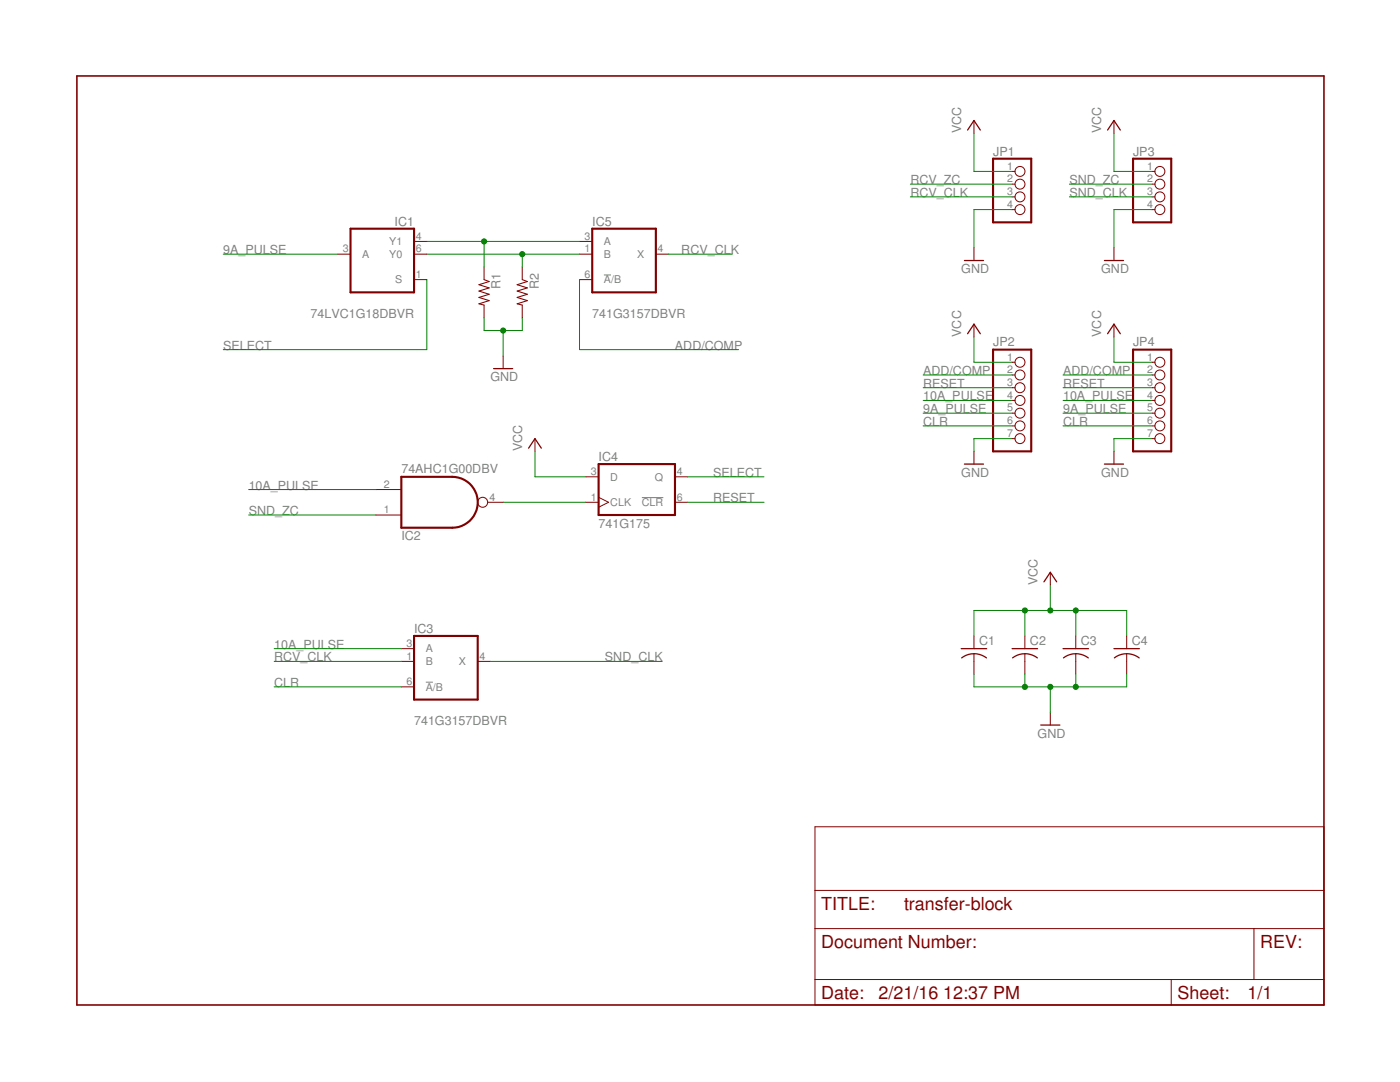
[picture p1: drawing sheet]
<svg xmlns="http://www.w3.org/2000/svg" width="279mm" height="216mm" viewBox="0 0 279 216" stroke-linecap="round" stroke-linejoin="round" font-family="sans-serif">
<path d="M120.5 54.9h1.4M128.1 99.3h4.3M85 136.1h1.4" fill="none" stroke="#808080" stroke-width=".2"/>
<g fill="none" stroke="#800000" stroke-width=".25">
<path d="M193.1 26l1.3-2 1.2 2M221 26l1.3-2 1.3 2M192.5 52h3.8M220.4 52h3.8M98.5 73.6h3.8M193.1 66.6l1.3-1.9 1.2 1.9M221 66.6l1.3-1.9 1.3 1.9M105.5 89.4l1.3-1.9 1.2 1.9M192.5 92.6h3.8M220.4 92.6h3.8M208.3 116.1l1.3-1.9 1.3 1.9M191.8 129.4h5.1"/>
<path d="M194.4 130.4l1.5 .3 1 .6M194.4 130.5l-1.6 .2-.9 .6M202 129.4h5.1M204.5 130.4l1.6 .3 .9 .6M204.5 130.5l-1.5 .2-.9 .6M212.2 129.4h5M214.7 130.4l1.6 .3 .9 .6M214.7 130.5l-1.6 .2-.9 .6M222.3 129.4h5.1M224.9 130.4l1.5 .3 1 .6M224.9 130.5l-1.6 .2-.9 .6M207.7 144.7h3.8"/>
</g>
<g fill="none" stroke="#800000" stroke-width=".2">
<path d="M194.4 24v2.6M202 34.2h.6M202 36.7h.6M202 39.3h.6M222.3 24v2.6M229.9 34.2h.6M229.9 36.7h.6M229.9 39.3h.6M67.4 50.7h2.6M82.6 55.8h2.6M82.6 50.7h2.6M82.6 48.2h2.6"/>
<path d="M96.6 53.3v2.5M104.2 53.3v2.5M115.7 55.8h2.5M115.7 50.7h2.5M115.7 48.2h2.5M130.9 50.7h2.5M194.4 49.4v2.6M202 41.8h.6M222.3 49.4v2.6M229.9 41.8h.6M96.6 60.9v2.5M100.4 71v2.6"/>
<path d="M104.2 60.9v2.5M194.4 64.7v2.5M202 72.3h.6M202 74.8h.6M202 77.4h.6M202 79.9h.6M222.3 64.7v2.5M229.9 72.3h.6M229.9 74.8h.6M229.9 77.4h.6M229.9 79.9h.6M75 97.7h5.1"/>
<path d="M106.8 87.5v2.6M116.9 95.1h2.6M119.5 99.2l2 1-2 1M134.7 95.1h2.5M194.4 90.1v2.5M202 82.4h.6M202 85h.6M202 87.5h.6M222.3 90.1v2.5M229.9 82.4h.6M229.9 85h.6M229.9 87.5h.6"/>
<path d="M75 102.8h5.1M97.3 100.2h3.1M116.9 100.2h2.6M134.7 100.2h2.5M209.6 114.2v2.5M80.1 137.1h2.5M80.1 129.4h2.5M80.1 132h2.5M95.3 132h2.6M194.4 126.9v2.5M194.4 130.5v4M204.5 126.9v2.5"/>
<path d="M204.5 130.5v4M214.7 126.9v2.5M214.7 130.5v4M224.9 126.9v2.5M224.9 130.5v4M209.6 142.1v2.6M162.6 165h101.6v35.5h-101.6zM162.6 177.7h101.6M162.6 185.3h101.6M162.6 195.5h101.6M233.7 195.5v5M250.3 185.3v10.2"/>
<circle cx="203.6" cy="34.2" r=".99"/>
<circle cx="203.6" cy="36.7" r=".99"/>
<circle cx="203.6" cy="39.3" r=".99"/>
<circle cx="231.5" cy="34.2" r=".99"/>
<circle cx="231.5" cy="36.7" r=".99"/>
<circle cx="231.5" cy="39.3" r=".99"/>
<circle cx="203.6" cy="41.8" r=".99"/>
<circle cx="231.5" cy="41.8" r=".99"/>
<circle cx="203.6" cy="77.4" r=".99"/>
<circle cx="203.6" cy="74.8" r=".99"/>
<circle cx="203.6" cy="72.3" r=".99"/>
<circle cx="203.6" cy="79.9" r=".99"/>
<circle cx="231.5" cy="72.3" r=".99"/>
<circle cx="231.5" cy="77.4" r=".99"/>
<circle cx="231.5" cy="74.8" r=".99"/>
<circle cx="231.5" cy="79.9" r=".99"/>
<circle cx="203.6" cy="87.5" r=".99"/>
<circle cx="203.6" cy="82.4" r=".99"/>
<circle cx="203.6" cy="85" r=".99"/>
<circle cx="231.5" cy="87.5" r=".99"/>
<circle cx="231.5" cy="85" r=".99"/>
<circle cx="231.5" cy="82.4" r=".99"/>
<circle cx="96.3" cy="100.2" r=".99"/>
</g>
<path d="M15.3 15.2h248.9v185.3h-248.9z" fill="none" stroke="#800000" stroke-width=".32"/>
<path d="M198.2 31.7h7.6v12.7h-7.6zM226.1 31.7h7.6v12.7h-7.6zM70 45.6h12.6v12.7h-12.6zM118.2 45.6h12.7v12.7h-12.7zM198.2 69.8h7.6v20.3h-7.6zM226.1 69.8h7.6v20.3h-7.6zM80.1 95.1h10.2a5.1 5.1 0 0 1 5 5.1 5.1 5.1 0 0 1-5 5.1h-10.2zM119.5 92.6h15.2v10.2h-15.2zM82.6 126.9h12.7v12.7h-12.7z" fill="none" stroke="#800000" stroke-width=".42"/>
<path d="M96.6 55.8l1 .4-2 .6 2 .6-2 .7 2 .6-2 .7 2 .6-2 .6 1 .3M104.2 55.8l1 .4-2 .6 2 .6-2 .7 2 .6-2 .7 2 .6-2 .6 1 .3" fill="none" stroke="#800000" stroke-width=".21"/>
<g fill="none" stroke="#008000" stroke-width=".2">
<path d="M181.7 36.7h20.3M181.7 39.3h20.3M194.4 26.6v7.6h7.6M213.4 36.7h16.5M213.4 39.3h16.5M222.3 26.6v7.6h7.6M44.6 50.7h22.8M85.2 48.2h30.5M85.2 50.7h30.5M85.2 55.8v14h-40.6M96.6 48.2v5.1M104.2 50.7v2.6"/>
<path d="M115.7 55.8v14h31.7M133.4 50.7h12.7M202 41.8h-7.6v7.6M229.9 41.8h-7.6v7.6M96.6 63.4v2.6h7.6v-2.6M100.4 66v5M184.2 74.8h17.8M184.2 79.9h17.8M184.2 77.4h17.8M194.4 67.2v5.1h7.6M212.2 74.8h17.7M212.2 79.9h17.7"/>
<path d="M212.2 77.4h17.7M222.3 67.2v5.1h7.6M49.6 97.7h25.4M106.8 90.1v5h10.1M137.2 95.1h15.3M184.2 82.4h17.8M184.2 85h17.8M202 87.5h-7.6v2.6M212.2 82.4h17.7M212.2 85h17.7M229.9 87.5h-7.6v2.6M49.6 102.8h25.4"/>
<path d="M100.4 100.2h16.5M137.2 100.2h15.3M209.6 116.7v5.1M54.7 137.1h25.4M54.7 129.4h25.4M54.7 132h25.4M97.9 132h34.3M194.4 126.9v-5.1h30.5v5.1M194.4 134.5v2.6h30.5v-2.6M204.5 121.8v5.1M204.5 134.5v2.6M209.6 137.1v5"/>
<path d="M214.7 121.8v5.1M214.7 134.5v2.6"/>
</g>
<g fill="#008000" stroke="#008000" stroke-width=".2">
<circle cx="214.7" cy="137.1" r=".51"/>
<circle cx="204.5" cy="137.1" r=".51"/>
<circle cx="209.6" cy="137.1" r=".51"/>
<circle cx="100.4" cy="66" r=".51"/>
<circle cx="96.6" cy="48.2" r=".51"/>
<circle cx="104.2" cy="50.7" r=".51"/>
<circle cx="204.5" cy="121.8" r=".51"/>
<circle cx="214.7" cy="121.8" r=".51"/>
<circle cx="209.6" cy="121.8" r=".51"/>
</g>
<g font-size="3.6" fill="#800000">
<text x="163.9" y="181.5">TITLE:</text>
<text x="180.4" y="181.5">transfer-block</text>
<text x="163.9" y="189.1">Document Number:</text>
<text x="251.5" y="189.1">REV:</text>
<text x="163.9" y="199.3">Date:</text>
<text x="175.3" y="199.3">2/21/16</text>
<text x="188.3" y="199.3">12:37 PM</text>
<text x="235" y="199.3">Sheet:</text>
<text x="249" y="199.3">1/1</text>
</g>
<g font-size="2.5" fill="#808080">
<text x="191.8" y="26.6" transform="rotate(-90 191.8 26.6)">VCC</text>
<text x="219.8" y="26.6" transform="rotate(-90 219.8 26.6)">VCC</text>
<text x="198.2" y="31">JP1</text>
<text x="226.1" y="31">JP3</text>
<text x="181.7" y="36.7">RCV_ZC</text>
<text x="181.7" y="39.3">RCV_CLK</text>
<text x="213.4" y="36.7">SND_ZC</text>
<text x="213.4" y="39.3">SND_CLK</text>
<text x="78.7" y="45">IC1</text>
<text x="118.2" y="45">IC5</text>
<text x="44.6" y="50.7">9A_PULSE</text>
<text x="136" y="50.7">RCV_CLK</text>
<text x="99.9" y="57.7" transform="rotate(-90 99.9 57.7)">R1</text>
<text x="107.5" y="57.7" transform="rotate(-90 107.5 57.7)">R2</text>
<text x="191.8" y="54.5">GND</text>
<text x="219.8" y="54.5">GND</text>
<text x="62" y="63.4">74LVC1G18DBVR</text>
<text x="118.2" y="63.4">741G3157DBVR</text>
<text x="44.6" y="69.8">SELECT</text>
<text x="134.7" y="69.8">ADD/COMP</text>
<text x="191.8" y="67.2" transform="rotate(-90 191.8 67.2)">VCC</text>
<text x="198.2" y="69.1">JP2</text>
<text x="219.8" y="67.2" transform="rotate(-90 219.8 67.2)">VCC</text>
<text x="226.1" y="69.1">JP4</text>
<text x="97.9" y="76.1">GND</text>
<text x="184.2" y="74.8">ADD/COMP</text>
<text x="184.2" y="77.4">RESET</text>
<text x="212.2" y="74.8">ADD/COMP</text>
<text x="212.2" y="77.4">RESET</text>
<text x="184.2" y="79.9">10A_PULSE</text>
<text x="184.2" y="82.5">9A_PULSE</text>
<text x="212.2" y="79.9">10A_PULSE</text>
<text x="212.2" y="82.5">9A_PULSE</text>
<text x="184.2" y="85">CLR</text>
<text x="212.2" y="85">CLR</text>
<text x="80.1" y="94.4">74AHC1G00DBV</text>
<text x="104.2" y="90.1" transform="rotate(-90 104.2 90.1)">VCC</text>
<text x="119.5" y="92">IC4</text>
<text x="142.3" y="95.1">SELECT</text>
<text x="191.8" y="95.1">GND</text>
<text x="219.8" y="95.1">GND</text>
<text x="49.6" y="97.7">10A_PULSE</text>
<text x="142.3" y="100.2">RESET</text>
<text x="49.6" y="102.8">SND_ZC</text>
<text x="80.1" y="107.7">IC2</text>
<text x="119.5" y="105.3">741G175</text>
<text x="207.1" y="116.7" transform="rotate(-90 207.1 116.7)">VCC</text>
<text x="54.7" y="129.4">10A_PULSE</text>
<text x="54.7" y="132">RCV_CLK</text>
<text x="82.6" y="126.3">IC3</text>
<text x="120.7" y="132">SND_CLK</text>
<text x="195.4" y="128.8">C1</text>
<text x="205.6" y="128.8">C2</text>
<text x="215.7" y="128.8">C3</text>
<text x="225.9" y="128.8">C4</text>
<text x="54.7" y="137">CLR</text>
<text x="82.6" y="144.7">741G3157DBVR</text>
<text x="207.1" y="147.2">GND</text>
</g>
<g font-size="2.1" fill="#808080">
<text x="201" y="33.8">1</text>
<text x="229" y="33.8">1</text>
<text x="201" y="36.4">2</text>
<text x="201" y="38.9">3</text>
<text x="201" y="41.5">4</text>
<text x="229" y="36.4">2</text>
<text x="229" y="38.9">3</text>
<text x="229" y="41.5">4</text>
<text x="83" y="47.8">4</text>
<text x="116.7" y="47.8">3</text>
<text x="68.4" y="50.4">3</text>
<text x="72.3" y="51.5">A</text>
<text x="77.7" y="51.5">Y0</text>
<text x="77.7" y="48.9">Y1</text>
<text x="83" y="50.4">6</text>
<text x="116.7" y="50.4">1</text>
<text x="120.5" y="48.9">A</text>
<text x="120.5" y="51.5">B</text>
<text x="127.1" y="51.5">X</text>
<text x="131.3" y="50.4">4</text>
<text x="78.9" y="56.6">S</text>
<text x="83" y="55.4">1</text>
<text x="116.7" y="55.4">6</text>
<text x="120.5" y="56.6">A/B</text>
<text x="201" y="71.9">1</text>
<text x="229" y="71.9">1</text>
<text x="201" y="74.5">2</text>
<text x="201" y="77">3</text>
<text x="229" y="74.5">2</text>
<text x="229" y="77">3</text>
<text x="201" y="79.6">4</text>
<text x="201" y="82.1">5</text>
<text x="229" y="79.6">4</text>
<text x="229" y="82.1">5</text>
<text x="201" y="84.6">6</text>
<text x="201" y="87.2">7</text>
<text x="229" y="84.6">6</text>
<text x="229" y="87.2">7</text>
<text x="117.9" y="94.8">3</text>
<text x="121.8" y="95.9">D</text>
<text x="130.7" y="95.9">Q</text>
<text x="135.1" y="94.8">4</text>
<text x="76.6" y="97.3">2</text>
<text x="97.7" y="99.9">4</text>
<text x="117.9" y="99.9">1</text>
<text x="121.8" y="101">CLK</text>
<text x="128.1" y="101">CLR</text>
<text x="135.1" y="99.9">6</text>
<text x="76.6" y="102.4">1</text>
<text x="81.1" y="129.1">3</text>
<text x="81.1" y="131.6">1</text>
<text x="85" y="130.2">A</text>
<text x="95.7" y="131.6">4</text>
<text x="81.1" y="136.7">6</text>
<text x="85" y="137.8">A/B</text>
<text x="85" y="132.7">B</text>
<text x="91.6" y="132.7">X</text>
</g>
</svg>
